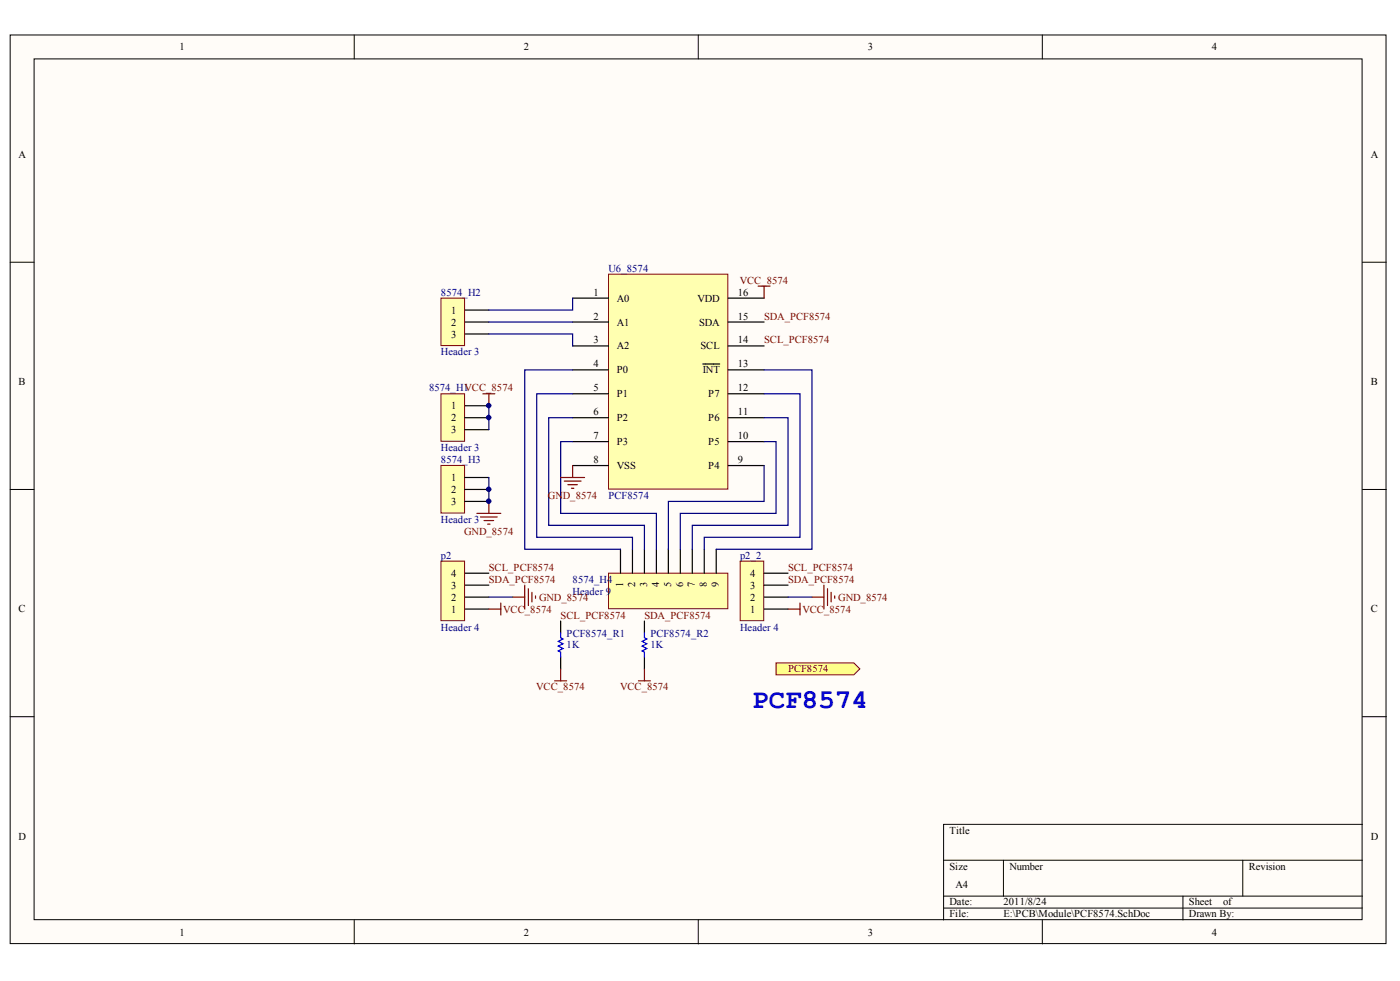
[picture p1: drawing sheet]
<svg xmlns="http://www.w3.org/2000/svg" width="291mm" height="204mm" viewBox="0 0 291 204" stroke-linecap="round" stroke-linejoin="round" font-family="sans-serif">
<g fill="#fffcf8" stroke="#000" stroke-width=".21">
<path d="M2.1 7.3h286v188.8h-286z"/>
<path d="M7.1 12.2h276.1v179h-276.1z"/>
</g>
<g fill="none" stroke="#000" stroke-width=".21">
<path d="M73.6 7.3v4.9M145.2 7.3v4.9M216.7 7.3v4.9M2.1 54.5h5M283.2 54.5h5M2.1 101.7h5M283.2 101.7h5M2.1 149h5M283.2 149h5M196.2 178.8h87M208.6 178.8v7.5M258.4 178.8v7.5"/>
<path d="M283.2 171.3h-87v19.9M73.6 191.2v5M145.2 191.2v5M196.2 186.3h87M196.2 188.7h87M216.7 191.2v5M245.9 186.3v4.9"/>
</g>
<path d="M91.7 81.9h4.9v9.8h-4.9z" fill="#ffffb0" stroke="#800000" stroke-width=".21"/>
<path d="M96.6 84.3h5M96.6 86.8h5M96.6 89.3h5" fill="none" stroke="#000" stroke-width=".25"/>
<path d="M91.7 62h4.9v9.8h-4.9z" fill="#ffffb0" stroke="#800000" stroke-width=".21"/>
<path d="M96.6 64.4h5M96.6 66.9h5M96.6 69.4h5" fill="none" stroke="#000" stroke-width=".25"/>
<path d="M91.7 96.7h4.9v9.9h-4.9z" fill="#ffffb0" stroke="#800000" stroke-width=".21"/>
<path d="M96.6 99.3h5M96.6 101.7h5M96.6 104.2h5" fill="none" stroke="#000" stroke-width=".25"/>
<path d="M101.6 84.3v5M101.6 99.3v4.9" fill="none" stroke="#000080" stroke-width=".25"/>
<path d="M100.4 81.9h2.5M101.6 81.9v2.4M99.1 106.7h5M99.9 107.5h3.5M100.6 108.2h2M101.4 108.9h.5M101.6 104.2v2.5" fill="none" stroke="#800000" stroke-width=".25"/>
<path d="M126.5 57h24.8v44.7h-24.8z" fill="#ffffb0" stroke="#800000" stroke-width=".21"/>
<g fill="none" stroke="#000" stroke-width=".25">
<path d="M119 62h7.5M119 66.9h7.5M119 71.9h7.5M119 76.9h7.5M146.1 75.7h3.5M151.4 62h7.4M151.4 66.9h7.4M151.4 71.9h7.4M151.4 76.9h7.4M119 81.9h7.5M119 86.8h7.5M119 91.8h7.5"/>
<path d="M119 96.8h7.5M151.4 81.9h7.4M151.4 86.8h7.4M151.4 91.8h7.4M151.4 96.8h7.4"/>
</g>
<path d="M126.5 119.1h24.8v7.4h-24.8z" fill="#ffffb0" stroke="#800000" stroke-width=".21"/>
<path d="M129 114.2v4.9M131.5 114.2v4.9M134 114.2v4.9M136.5 114.2v4.9M138.9 114.2v4.9M141.4 114.2v4.9M143.9 114.2v4.9M146.4 114.2v4.9M148.9 114.2v4.9" fill="none" stroke="#000" stroke-width=".25"/>
<path d="M119 76.9h-9.9v37.3h19.9M158.8 76.9h10v37.3h-19.9M119 81.9h-7.4v29.8h19.9v2.5M119 86.8h-4.9v22.4h19.9v5M119 91.8h-2.4v14.9h19.9v7.5M158.8 96.8v7.4h-19.9v10M158.8 91.8h2.5v14.9h-19.9v7.5M158.8 86.8h5v22.4h-19.9v5M158.8 81.9h7.5v29.8h-19.9v2.5" fill="none" stroke="#000080" stroke-width=".25"/>
<path d="M157.6 59.5h2.5M158.8 59.5v2.5M116.6 99.3h4.9M117.3 100h3.5M119 96.8v2.5M118 100.7h2M118.8 101.5h.5" fill="none" stroke="#800000" stroke-width=".25"/>
<path d="M91.7 116.6h4.9v12.4h-4.9z" fill="#ffffb0" stroke="#800000" stroke-width=".21"/>
<path d="M96.6 119.1h5M96.6 126.6h5M96.6 124.1h5M96.6 121.6h5" fill="none" stroke="#000" stroke-width=".25"/>
<path d="M101.6 69.4h17.4v2.5M101.6 66.9h17.4M119 62v2.4h-17.4M101.6 124.1h5" fill="none" stroke="#000080" stroke-width=".25"/>
<path d="M101.6 126.6h2.5M104.1 125.4v2.4M106.6 124.1h2.5M109.1 121.6v5M109.8 122.4v3.5M110.6 123.1v2M111.3 123.9v.5" fill="none" stroke="#800000" stroke-width=".25"/>
<path d="M153.9 116.6h4.9v12.4h-4.9z" fill="#ffffb0" stroke="#800000" stroke-width=".21"/>
<path d="M158.8 119.1h5M116.6 129.1v2.5M116.6 136.5v2.5M134 129.1v2.5M134 136.5v2.5M158.8 126.6h5M158.8 124.1h5M158.8 121.6h5" fill="none" stroke="#000" stroke-width=".25"/>
<path d="M163.8 124.1h5" fill="none" stroke="#000080" stroke-width=".25"/>
<path d="M116.6 139v2.5M134 139v2.5M163.8 126.6h2.5M166.3 125.4v2.4M168.8 124.1h2.5M171.3 121.6v5M172 122.4v3.5M172.8 123.1v2M173.5 123.9v.5M115.3 141.5h2.5M132.7 141.5h2.5" fill="none" stroke="#800000" stroke-width=".25"/>
<path d="M116.6 131.6v1l.4 .2-.9 .5 .9 .5-.9 .5 .9 .5-.9 .5 .5 .2v1M134 131.6v1l.5 .2-1 .5 1 .5-1 .5 1 .5-1 .5 .5 .2v1" fill="none" stroke="#00f" stroke-width=".25"/>
<path d="M161.3 137.8h16.2l1.2 1.2-1.2 1.3h-16.2z" fill-rule="evenodd" fill="#ffff80" stroke="#800000" stroke-width=".21"/>
<g fill="#000080" stroke="#000080" stroke-width=".21">
<circle cx="101.6" cy="104.2" r=".47"/>
<circle cx="101.6" cy="101.7" r=".46"/>
<circle cx="101.6" cy="86.8" r=".46"/>
<circle cx="101.6" cy="84.3" r=".46"/>
</g>
<text font-size="5.7" fill="#00f" x="156.4" y="147.2">PCF8574</text>
<g font-size="2.2">
<text x="37.3" y="10.5">1</text>
<text x="108.9" y="10.5">2</text>
<text x="180.4" y="10.5">3</text>
<text x="251.9" y="10.5">4</text>
<text x="3.8" y="32.8">A</text>
<text x="285" y="32.8">A</text>
<text x="93.8" y="65.2">1</text>
<text x="123.4" y="61.5">1</text>
<text x="128.2" y="62.7">A0</text>
<text x="145" y="62.7">VDD</text>
<text x="153.4" y="61.5">16</text>
<text x="93.8" y="67.7">2</text>
<text x="93.8" y="70.2">3</text>
<text x="123.4" y="66.4">2</text>
<text x="123.4" y="71.4">3</text>
<text x="128.2" y="67.7">A1</text>
<text x="145.3" y="67.7">SDA</text>
<text x="153.4" y="71.4">14</text>
<text x="153.4" y="66.4">15</text>
<text x="123.4" y="76.4">4</text>
<text x="128.2" y="72.6">A2</text>
<text x="128.2" y="77.6">P0</text>
<text x="145.6" y="72.6">SCL</text>
<text x="146.1" y="77.6">INT</text>
<text x="153.4" y="76.4">13</text>
<text x="3.9" y="80.1">B</text>
<text x="123.4" y="81.3">5</text>
<text x="128.2" y="82.6">P1</text>
<text x="147.3" y="82.6">P7</text>
<text x="153.4" y="81.3">12</text>
<text x="285" y="80.1">B</text>
<text x="93.8" y="85.1">1</text>
<text x="93.8" y="87.6">2</text>
<text x="123.4" y="86.3">6</text>
<text x="128.2" y="87.6">P2</text>
<text x="147.3" y="87.6">P6</text>
<text x="153.4" y="86.3">11</text>
<text x="93.8" y="90">3</text>
<text x="123.4" y="91.3">7</text>
<text x="128.2" y="92.5">P3</text>
<text x="147.3" y="92.5">P5</text>
<text x="153.4" y="91.3">10</text>
<text x="93.8" y="100">1</text>
<text x="123.4" y="96.3">8</text>
<text x="128.2" y="97.5">VSS</text>
<text x="147.3" y="97.5">P4</text>
<text x="153.4" y="96.3">9</text>
<text x="93.8" y="102.5">2</text>
<text x="93.8" y="105">3</text>
<text x="93.8" y="119.9">4</text>
<text x="156" y="119.9">4</text>
<text x="93.8" y="124.8">2</text>
<text x="93.8" y="122.4">3</text>
<text x="129.6" y="122" transform="rotate(-90 129.6 122)">1</text>
<text x="132" y="122" transform="rotate(-90 132 122)">2</text>
<text x="134.5" y="122" transform="rotate(-90 134.5 122)">3</text>
<text x="137" y="122" transform="rotate(-90 137 122)">4</text>
<text x="139.5" y="122" transform="rotate(-90 139.5 122)">5</text>
<text x="142" y="122" transform="rotate(-90 142 122)">6</text>
<text x="144.5" y="122" transform="rotate(-90 144.5 122)">7</text>
<text x="147" y="122" transform="rotate(-90 147 122)">8</text>
<text x="149.5" y="122" transform="rotate(-90 149.5 122)">9</text>
<text x="156" y="124.8">2</text>
<text x="156" y="122.4">3</text>
<text x="3.9" y="127.3">C</text>
<text x="93.8" y="127.3">1</text>
<text x="156" y="127.3">1</text>
<text x="285" y="127.3">C</text>
<text x="197.4" y="173.3">Title</text>
<text x="3.8" y="174.5">D</text>
<text x="285" y="174.5">D</text>
<text x="197.4" y="180.8">Size</text>
<text x="198.7" y="184.5">A4</text>
<text x="209.8" y="180.8">Number</text>
<text x="259.6" y="180.8">Revision</text>
<text x="197.4" y="188.2">Date:</text>
<text x="197.4" y="190.7">File:</text>
<text x="208.6" y="188.2">2011/8/24</text>
<text x="208.6" y="190.7">E:\PCB\Module\PCF8574.SchDoc</text>
<text x="247.2" y="188.2">Sheet</text>
<text x="247.2" y="190.7">Drawn By:</text>
<text x="254.3" y="188.2">of</text>
<text x="37.3" y="194.5">1</text>
<text x="108.9" y="194.5">2</text>
<text x="180.4" y="194.5">3</text>
<text x="251.9" y="194.5">4</text>
</g>
<g font-size="2.2" fill="#000080">
<text x="126.5" y="56.5">U6_8574</text>
<text x="91.7" y="61.5">8574_H2</text>
<text x="91.7" y="73.9">Header 3</text>
<text x="89.2" y="81.3">8574_H1VCC_8574</text>
<text x="91.7" y="93.8">Header 3</text>
<text x="91.7" y="96.3">8574_H3</text>
<text x="126.5" y="103.7">PCF8574</text>
<text x="91.7" y="108.7">Header 3</text>
<text x="91.7" y="116.1">p2</text>
<text x="153.9" y="116.1">p2_2</text>
<text x="119" y="121.1">8574_H4</text>
<text x="119" y="123.6">Header 9</text>
<text x="91.7" y="131.1">Header 4</text>
<text x="153.9" y="131.1">Header 4</text>
<text x="117.8" y="132.3">PCF8574_R1</text>
<text x="117.8" y="134.8">1K</text>
<text x="135.2" y="132.3">PCF8574_R2</text>
<text x="135.2" y="134.8">1K</text>
</g>
<g font-size="2.2" fill="#800000">
<text x="153.8" y="59">VCC_8574</text>
<text x="158.8" y="66.4">SDA_PCF8574</text>
<text x="158.8" y="71.4">SCL_PCF8574</text>
<text x="113.9" y="103.7">GND_8574</text>
<text x="96.5" y="111.1">GND_8574</text>
<text x="101.6" y="118.6">SCL_PCF8574</text>
<text x="163.8" y="118.6">SCL_PCF8574</text>
<text x="101.6" y="121.1">SDA_PCF8574</text>
<text x="112.1" y="124.8">GND_8574</text>
<text x="163.8" y="121.1">SDA_PCF8574</text>
<text x="174.3" y="124.8">GND_8574</text>
<text x="104.6" y="127.3">VCC_8574</text>
<text x="116.6" y="128.6">SCL_PCF8574</text>
<text x="134" y="128.6">SDA_PCF8574</text>
<text x="166.8" y="127.3">VCC_8574</text>
<text x="111.5" y="143.5">VCC_8574</text>
<text x="128.9" y="143.5">VCC_8574</text>
<text x="163.8" y="139.8">PCF8574</text>
</g>
</svg>
